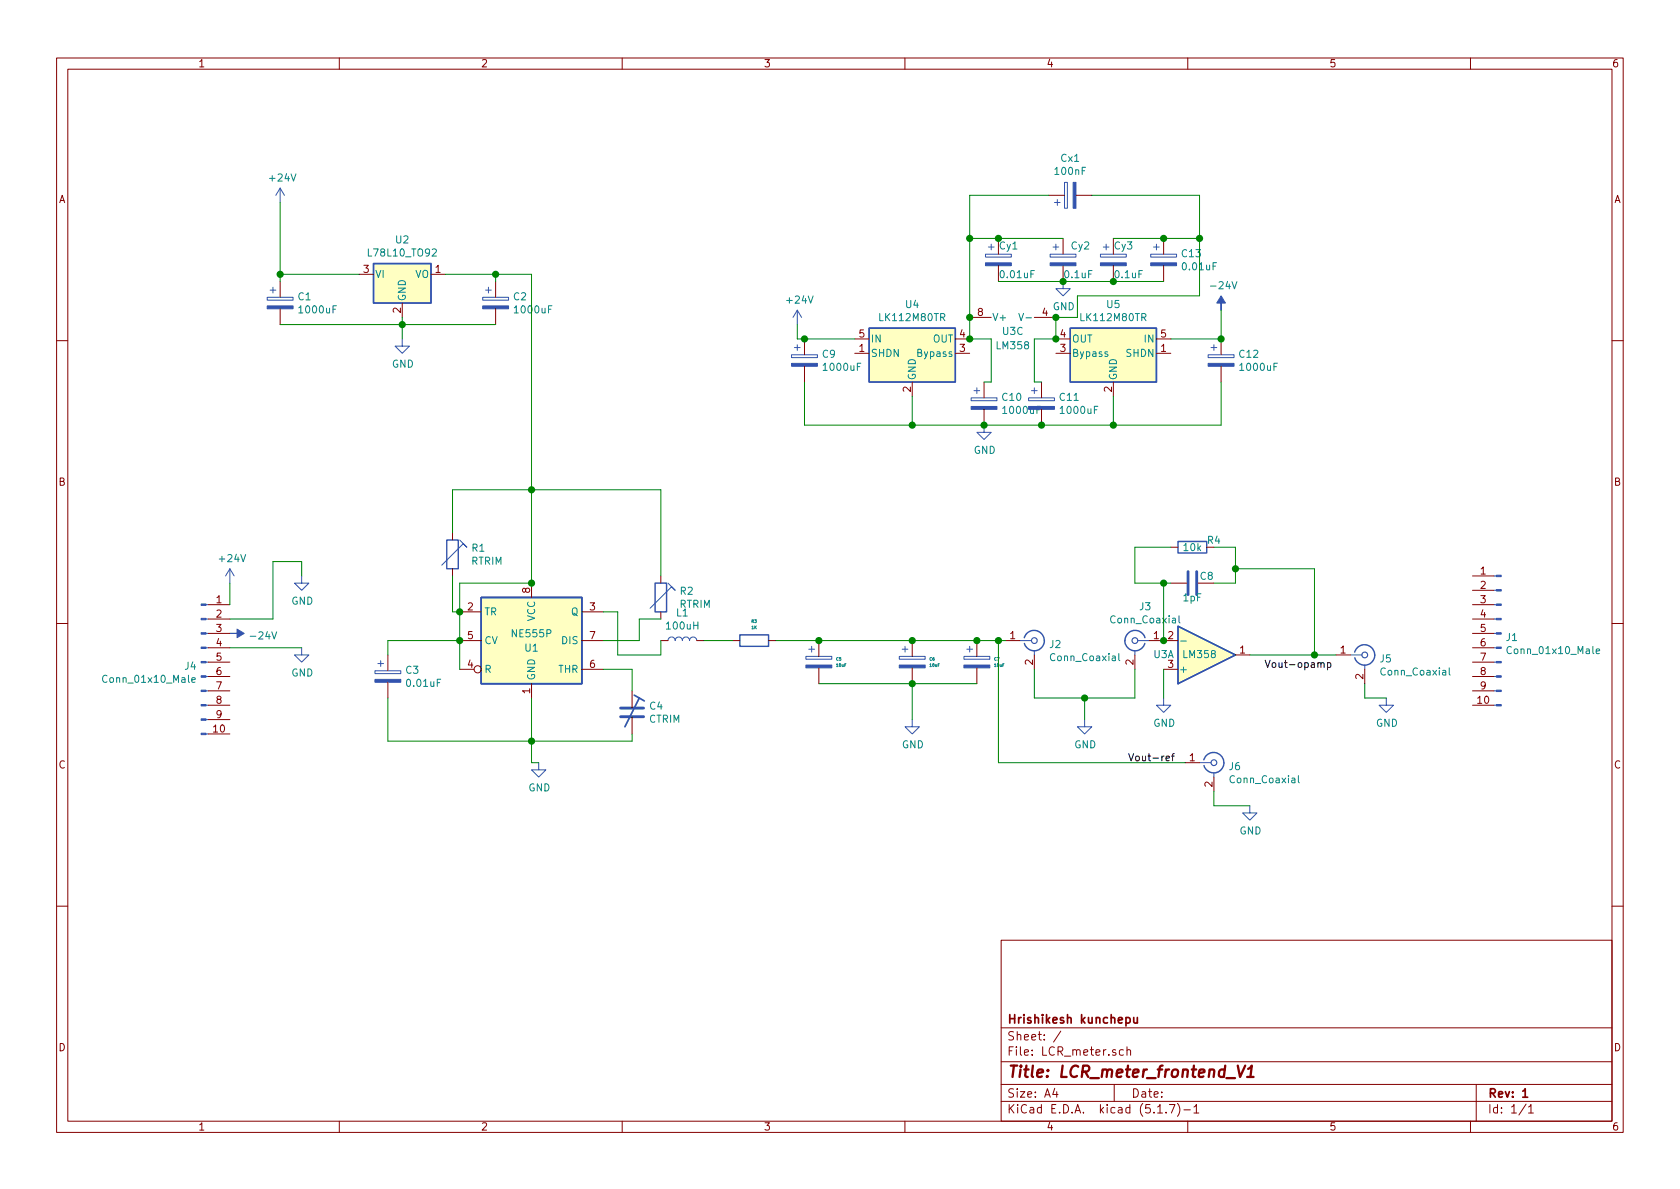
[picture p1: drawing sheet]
EESchema Schematic File Version 4
EELAYER 30 0
EELAYER END
$Descr A4 11693 8268
encoding utf-8
Sheet 1 1
Title "LCR_meter_frontend_V1"
Date ""
Rev "1"
Comp "Hrishikesh kunchepu"
Comment1 ""
Comment2 ""
Comment3 ""
Comment4 ""
$EndDescr
$Comp
L Timer:NE555P U1
U 1 1
P 3700 4450
F 0 "U1" H 3700 4400 50  0000 C CNN
F 1 "NE555P" H 3700 4500 50  0000 C CNN
F 2 "Package_DIP:DIP-8_W7.62mm" H 4350 4050 50  0001 C CNN
F 3 "http://www.ti.com/lit/ds/symlink/ne555.pdf" H 4550 4050 50  0001 C CNN
	1    3700 4450
	1    0    0    -1  
$EndComp
$Comp
L Regulator_Linear:L78L10_TO92 U2
U 1 1
P 2800 1900
F 0 "U2" H 2800 2142 50  0000 C CNN
F 1 "L78L10_TO92" H 2800 2051 50  0000 C CNN
F 2 "Package_TO_SOT_THT:TO-92_Inline" H 2800 2125 50  0001 C CIN
F 3 "http://www.st.com/content/ccc/resource/technical/document/datasheet/15/55/e5/aa/23/5b/43/fd/CD00000446.pdf/files/CD00000446.pdf/jcr:content/translations/en.CD00000446.pdf" H 2800 1850 50  0001 C CNN
	1    2800 1900
	1    0    0    -1  
$EndComp
$Comp
L Device:CP C1
U 1 1
P 1950 2100
F 0 "C1" H 2068 2146 50  0000 L CNN
F 1 "1000uF" H 2068 2055 50  0000 L CNN
F 2 "Capacitor_SMD:C_0201_0603Metric" H 1988 1950 50  0001 C CNN
F 3 "~" H 1950 2100 50  0001 C CNN
	1    1950 2100
	1    0    0    -1  
$EndComp
$Comp
L Device:CP C2
U 1 1
P 3450 2100
F 0 "C2" H 3568 2146 50  0000 L CNN
F 1 "1000uF" H 3568 2055 50  0000 L CNN
F 2 "Capacitor_SMD:C_0201_0603Metric_Pad0.64x0.40mm_HandSolder" H 3488 1950 50  0001 C CNN
F 3 "~" H 3450 2100 50  0001 C CNN
	1    3450 2100
	1    0    0    -1  
$EndComp
$Comp
L power:+24V #PWR0101
U 1 1
P 1950 1400
F 0 "#PWR0101" H 1950 1250 50  0001 C CNN
F 1 "+24V" H 1965 1573 50  0000 C CNN
F 2 "" H 1950 1400 50  0001 C CNN
F 3 "" H 1950 1400 50  0001 C CNN
	1    1950 1400
	1    0    0    -1  
$EndComp
Wire Wire Line
	1950 1400 1950 1900
Wire Wire Line
	2500 1900 1950 1900
Connection ~ 1950 1900
Wire Wire Line
	1950 1900 1950 1950
Wire Wire Line
	3100 1900 3450 1900
Wire Wire Line
	3450 1900 3450 1950
Wire Wire Line
	3450 1900 3700 1900
Wire Wire Line
	3700 1900 3700 3400
Connection ~ 3450 1900
$Comp
L power:GND #PWR0102
U 1 1
P 2800 2350
F 0 "#PWR0102" H 2800 2100 50  0001 C CNN
F 1 "GND" H 2805 2177 50  0000 C CNN
F 2 "" H 2800 2350 50  0001 C CNN
F 3 "" H 2800 2350 50  0001 C CNN
	1    2800 2350
	1    0    0    -1  
$EndComp
$Comp
L power:GND #PWR0103
U 1 1
P 3750 5300
F 0 "#PWR0103" H 3750 5050 50  0001 C CNN
F 1 "GND" H 3755 5127 50  0000 C CNN
F 2 "" H 3750 5300 50  0001 C CNN
F 3 "" H 3750 5300 50  0001 C CNN
	1    3750 5300
	1    0    0    -1  
$EndComp
$Comp
L Device:CP C3
U 1 1
P 2700 4700
F 0 "C3" H 2818 4746 50  0000 L CNN
F 1 "0.01uF" H 2818 4655 50  0000 L CNN
F 2 "Capacitor_SMD:C_0201_0603Metric_Pad0.64x0.40mm_HandSolder" H 2738 4550 50  0001 C CNN
F 3 "~" H 2700 4700 50  0001 C CNN
	1    2700 4700
	1    0    0    -1  
$EndComp
$Comp
L Device:RTRIM R1
U 1 1
P 3150 3850
F 0 "R1" H 3278 3896 50  0000 L CNN
F 1 "RTRIM" H 3278 3805 50  0000 L CNN
F 2 "Potentiometer_THT:Potentiometer_ACP_CA14-H5_Horizontal" V 3080 3850 50  0001 C CNN
F 3 "~" H 3150 3850 50  0001 C CNN
	1    3150 3850
	1    0    0    -1  
$EndComp
$Comp
L Device:CTRIM C4
U 1 1
P 4400 4950
F 0 "C4" H 4516 4996 50  0000 L CNN
F 1 "CTRIM" H 4516 4905 50  0000 L CNN
F 2 "Capacitor_SMD:C_0201_0603Metric_Pad0.64x0.40mm_HandSolder" H 4400 4950 50  0001 C CNN
F 3 "~" H 4400 4950 50  0001 C CNN
	1    4400 4950
	1    0    0    -1  
$EndComp
$Comp
L Device:RTRIM R2
U 1 1
P 4600 4150
F 0 "R2" H 4728 4196 50  0000 L CNN
F 1 "RTRIM" H 4728 4105 50  0000 L CNN
F 2 "Potentiometer_THT:Potentiometer_ACP_CA14V-15_Vertical" V 4530 4150 50  0001 C CNN
F 3 "~" H 4600 4150 50  0001 C CNN
	1    4600 4150
	1    0    0    -1  
$EndComp
Wire Wire Line
	3150 3700 3150 3400
Wire Wire Line
	3150 3400 3700 3400
Connection ~ 3700 3400
Wire Wire Line
	3700 3400 4600 3400
Wire Wire Line
	4600 3400 4600 4000
Wire Wire Line
	3700 4850 3700 5150
Wire Wire Line
	3700 5300 3750 5300
Wire Wire Line
	4200 4650 4400 4650
Wire Wire Line
	4400 4650 4400 4800
Wire Wire Line
	4400 5100 4400 5150
Wire Wire Line
	4400 5150 3700 5150
Connection ~ 3700 5150
Wire Wire Line
	3700 5150 3700 5300
Wire Wire Line
	2700 4550 2700 4450
Wire Wire Line
	2700 4450 3200 4450
Wire Wire Line
	2700 4850 2700 5150
Wire Wire Line
	2700 5150 3700 5150
Wire Wire Line
	3150 4000 3150 4250
Wire Wire Line
	3150 4250 3200 4250
Wire Wire Line
	3700 3400 3700 4050
Wire Wire Line
	3200 4050 3700 4050
Connection ~ 3700 4050
Wire Wire Line
	3200 4050 3200 4250
Wire Wire Line
	2800 2200 2800 2250
Wire Wire Line
	1950 2250 2800 2250
Connection ~ 2800 2250
Wire Wire Line
	2800 2250 2800 2350
Wire Wire Line
	2800 2250 3450 2250
Wire Wire Line
	4200 4250 4300 4250
$Comp
L Connector:Conn_01x10_Male J1
U 1 1
P 10450 4400
F 0 "J1" H 10422 4374 50  0000 R CNN
F 1 "Conn_01x10_Male" H 10422 4283 50  0000 R CNN
F 2 "Connector_Wuerth:Wuerth_WR-WTB_64801011622_1x10_P1.50mm_Vertical" H 10450 4400 50  0001 C CNN
F 3 "~" H 10450 4400 50  0001 C CNN
	1    10450 4400
	-1   0    0    -1  
$EndComp
$Comp
L power:+24V #PWR0104
U 1 1
P 1600 4050
F 0 "#PWR0104" H 1600 3900 50  0001 C CNN
F 1 "+24V" H 1615 4223 50  0000 C CNN
F 2 "" H 1600 4050 50  0001 C CNN
F 3 "" H 1600 4050 50  0001 C CNN
	1    1600 4050
	1    0    0    -1  
$EndComp
Wire Wire Line
	1600 4050 1600 4200
$Comp
L Device:L L1
U 1 1
P 4750 4450
F 0 "L1" V 4940 4450 50  0000 C CNN
F 1 "100uH" V 4849 4450 50  0000 C CNN
F 2 "Inductor_SMD:L_Wuerth_WE-PD-Typ-M-Typ-S_Handsoldering" H 4750 4450 50  0001 C CNN
F 3 "~" H 4750 4450 50  0001 C CNN
	1    4750 4450
	0    -1   -1   0   
$EndComp
$Comp
L Device:R R3
U 1 1
P 5250 4450
F 0 "R3" V 5115 4450 20  0000 C CNN
F 1 "1K" V 5158 4450 20  0000 C CNN
F 2 "Resistor_SMD:R_0201_0603Metric_Pad0.64x0.40mm_HandSolder" V 5180 4450 20  0001 C CNN
F 3 "~" H 5250 4450 20  0001 C CNN
	1    5250 4450
	0    1    1    0   
$EndComp
$Comp
L Device:CP C5
U 1 1
P 5700 4600
F 0 "C5" H 5818 4622 20  0000 L CNN
F 1 "10uF" H 5818 4579 20  0000 L CNN
F 2 "Capacitor_SMD:C_0201_0603Metric_Pad0.64x0.40mm_HandSolder" H 5738 4450 20  0001 C CNN
F 3 "~" H 5700 4600 20  0001 C CNN
	1    5700 4600
	1    0    0    -1  
$EndComp
$Comp
L Device:CP C6
U 1 1
P 6350 4600
F 0 "C6" H 6468 4622 20  0000 L CNN
F 1 "10uF" H 6468 4579 20  0000 L CNN
F 2 "Capacitor_SMD:C_0201_0603Metric_Pad0.64x0.40mm_HandSolder" H 6388 4450 20  0001 C CNN
F 3 "~" H 6350 4600 20  0001 C CNN
	1    6350 4600
	1    0    0    -1  
$EndComp
$Comp
L Device:CP C7
U 1 1
P 6800 4600
F 0 "C7" H 6918 4622 20  0000 L CNN
F 1 "10uF" H 6918 4579 20  0000 L CNN
F 2 "Capacitor_SMD:C_0201_0603Metric_Pad0.64x0.40mm_HandSolder" H 6838 4450 20  0001 C CNN
F 3 "~" H 6800 4600 20  0001 C CNN
	1    6800 4600
	1    0    0    -1  
$EndComp
Wire Wire Line
	4900 4450 5100 4450
Wire Wire Line
	5400 4450 5700 4450
Wire Wire Line
	5700 4450 6350 4450
Connection ~ 5700 4450
Wire Wire Line
	6800 4450 6350 4450
Connection ~ 6350 4450
Wire Wire Line
	5700 4750 6350 4750
Connection ~ 6350 4750
Wire Wire Line
	7000 4450 6950 4450
Connection ~ 6800 4450
$Comp
L power:GND #PWR0105
U 1 1
P 6350 5000
F 0 "#PWR0105" H 6350 4750 50  0001 C CNN
F 1 "GND" H 6355 4827 50  0000 C CNN
F 2 "" H 6350 5000 50  0001 C CNN
F 3 "" H 6350 5000 50  0001 C CNN
	1    6350 5000
	1    0    0    -1  
$EndComp
Wire Wire Line
	6350 5000 6350 4750
Wire Wire Line
	6350 4750 6800 4750
Wire Wire Line
	4300 4550 4600 4550
Wire Wire Line
	4600 4550 4600 4450
Wire Wire Line
	4300 4250 4300 4550
Wire Wire Line
	4600 4300 4450 4300
Wire Wire Line
	4450 4300 4450 4450
Wire Wire Line
	4450 4450 4200 4450
Connection ~ 3200 4250
Wire Wire Line
	3200 4250 3200 4450
Connection ~ 3200 4450
Wire Wire Line
	3200 4450 3200 4650
$Comp
L Amplifier_Operational:LM358 U3
U 1 1
P 8400 4550
F 0 "U3" H 8100 4550 50  0000 C CNN
F 1 "LM358" H 8350 4550 50  0000 C CNN
F 2 "Package_SO:SO-8_5.3x6.2mm_P1.27mm" H 8400 4550 50  0001 C CNN
F 3 "http://www.ti.com/lit/ds/symlink/lm2904-n.pdf" H 8400 4550 50  0001 C CNN
	1    8400 4550
	1    0    0    1   
$EndComp
$Comp
L Device:R R4
U 1 1
P 8300 3800
F 0 "R4" V 8250 3950 50  0000 C CNN
F 1 "10k" V 8300 3800 50  0000 C CNN
F 2 "Capacitor_SMD:C_0201_0603Metric_Pad0.64x0.40mm_HandSolder" V 8230 3800 50  0001 C CNN
F 3 "~" H 8300 3800 50  0001 C CNN
	1    8300 3800
	0    1    1    0   
$EndComp
$Comp
L Device:C C8
U 1 1
P 8300 4050
F 0 "C8" V 8250 4150 50  0000 C CNN
F 1 "1pF" V 8400 4050 50  0000 C CNN
F 2 "Capacitor_SMD:C_0201_0603Metric_Pad0.64x0.40mm_HandSolder" H 8338 3900 50  0001 C CNN
F 3 "~" H 8300 4050 50  0001 C CNN
	1    8300 4050
	0    1    1    0   
$EndComp
$Comp
L Connector:Conn_Coaxial J2
U 1 1
P 7200 4450
F 0 "J2" H 7300 4425 50  0000 L CNN
F 1 "Conn_Coaxial" H 7300 4334 50  0000 L CNN
F 2 "Connector_Coaxial:MMCX_Molex_73415-1471_Vertical" H 7200 4450 50  0001 C CNN
F 3 " ~" H 7200 4450 50  0001 C CNN
	1    7200 4450
	1    0    0    -1  
$EndComp
$Comp
L Connector:Conn_Coaxial J3
U 1 1
P 7900 4450
F 0 "J3" H 7828 4688 50  0000 C CNN
F 1 "Conn_Coaxial" H 7828 4597 50  0000 C CNN
F 2 "Connector_Coaxial:MMCX_Molex_73415-1471_Vertical" H 7900 4450 50  0001 C CNN
F 3 " ~" H 7900 4450 50  0001 C CNN
	1    7900 4450
	-1   0    0    -1  
$EndComp
Wire Wire Line
	7200 4650 7200 4850
Wire Wire Line
	7200 4850 7550 4850
Wire Wire Line
	7900 4850 7900 4650
Wire Wire Line
	7550 4850 7550 5000
Connection ~ 7550 4850
Wire Wire Line
	7550 4850 7900 4850
$Comp
L power:GND #PWR0106
U 1 1
P 7550 5000
F 0 "#PWR0106" H 7550 4750 50  0001 C CNN
F 1 "GND" H 7555 4827 50  0000 C CNN
F 2 "" H 7550 5000 50  0001 C CNN
F 3 "" H 7550 5000 50  0001 C CNN
	1    7550 5000
	1    0    0    -1  
$EndComp
Wire Wire Line
	7900 4050 8100 4050
Wire Wire Line
	7900 4050 7900 3800
Wire Wire Line
	7900 3800 8150 3800
Wire Wire Line
	8450 3800 8600 3800
Wire Wire Line
	8600 3800 8600 3950
Wire Wire Line
	8600 4050 8450 4050
Wire Wire Line
	8700 4550 9150 4550
Wire Wire Line
	9150 4550 9150 3950
Wire Wire Line
	9150 3950 8600 3950
Connection ~ 8600 3950
Wire Wire Line
	8600 3950 8600 4050
Wire Wire Line
	9150 4550 9300 4550
Connection ~ 9150 4550
Wire Wire Line
	6950 4450 6950 5300
Wire Wire Line
	6950 5300 8250 5300
Connection ~ 6950 4450
Wire Wire Line
	6950 4450 6800 4450
Text Label 8800 4650 0    50   ~ 0
Vout-opamp
Text Label 7850 5300 0    50   ~ 0
Vout-ref
Wire Wire Line
	8100 4650 8100 4850
$Comp
L power:GND #PWR0107
U 1 1
P 8100 4850
F 0 "#PWR0107" H 8100 4600 50  0001 C CNN
F 1 "GND" H 8105 4677 50  0000 C CNN
F 2 "" H 8100 4850 50  0001 C CNN
F 3 "" H 8100 4850 50  0001 C CNN
	1    8100 4850
	1    0    0    -1  
$EndComp
$Comp
L Connector:Conn_01x10_Male J4
U 1 1
P 1400 4600
F 0 "J4" H 1372 4574 50  0000 R CNN
F 1 "Conn_01x10_Male" H 1372 4483 50  0000 R CNN
F 2 "Connector_Wuerth:Wuerth_WR-WTB_64801011622_1x10_P1.50mm_Vertical" H 1400 4600 50  0001 C CNN
F 3 "~" H 1400 4600 50  0001 C CNN
	1    1400 4600
	1    0    0    -1  
$EndComp
$Comp
L Connector:Conn_Coaxial J5
U 1 1
P 9500 4550
F 0 "J5" H 9600 4525 50  0000 L CNN
F 1 "Conn_Coaxial" H 9600 4434 50  0000 L CNN
F 2 "Connector_Coaxial:MMCX_Molex_73415-1471_Vertical" H 9500 4550 50  0001 C CNN
F 3 " ~" H 9500 4550 50  0001 C CNN
	1    9500 4550
	1    0    0    -1  
$EndComp
$Comp
L Connector:Conn_Coaxial J6
U 1 1
P 8450 5300
F 0 "J6" H 8550 5275 50  0000 L CNN
F 1 "Conn_Coaxial" H 8550 5184 50  0000 L CNN
F 2 "Connector_Coaxial:MMCX_Molex_73415-1471_Vertical" H 8450 5300 50  0001 C CNN
F 3 " ~" H 8450 5300 50  0001 C CNN
	1    8450 5300
	1    0    0    -1  
$EndComp
Wire Wire Line
	9500 4750 9500 4850
Wire Wire Line
	9500 4850 9650 4850
Wire Wire Line
	8450 5500 8450 5600
Wire Wire Line
	8450 5600 8700 5600
$Comp
L power:GND #PWR0108
U 1 1
P 9650 4850
F 0 "#PWR0108" H 9650 4600 50  0001 C CNN
F 1 "GND" H 9655 4677 50  0000 C CNN
F 2 "" H 9650 4850 50  0001 C CNN
F 3 "" H 9650 4850 50  0001 C CNN
	1    9650 4850
	1    0    0    -1  
$EndComp
$Comp
L power:GND #PWR0109
U 1 1
P 8700 5600
F 0 "#PWR0109" H 8700 5350 50  0001 C CNN
F 1 "GND" H 8705 5427 50  0000 C CNN
F 2 "" H 8700 5600 50  0001 C CNN
F 3 "" H 8700 5600 50  0001 C CNN
	1    8700 5600
	1    0    0    -1  
$EndComp
$Comp
L Regulator_Linear:LK112M80TR U5
U 1 1
P 7750 2450
F 0 "U5" H 7750 2792 50  0000 C CNN
F 1 "LK112M80TR" H 7750 2701 50  0000 C CNN
F 2 "Package_TO_SOT_SMD:SOT-23-5" H 7750 2775 50  0001 C CIN
F 3 "https://www.st.com/resource/ja/datasheet/lk112.pdf" H 7750 2400 50  0001 C CNN
	1    7750 2450
	-1   0    0    -1  
$EndComp
$Comp
L Regulator_Linear:LK112M80TR U4
U 1 1
P 6350 2450
F 0 "U4" H 6350 2792 50  0000 C CNN
F 1 "LK112M80TR" H 6350 2701 50  0000 C CNN
F 2 "Package_TO_SOT_SMD:SOT-23-5" H 6350 2775 50  0001 C CIN
F 3 "https://www.st.com/resource/ja/datasheet/lk112.pdf" H 6350 2400 50  0001 C CNN
	1    6350 2450
	1    0    0    -1  
$EndComp
Wire Wire Line
	1600 4300 1900 4300
Wire Wire Line
	1900 4300 1900 3900
Wire Wire Line
	1900 3900 2100 3900
Wire Wire Line
	2100 3900 2100 4000
$Comp
L power:GND #PWR0110
U 1 1
P 2100 4000
F 0 "#PWR0110" H 2100 3750 50  0001 C CNN
F 1 "GND" H 2105 3827 50  0000 C CNN
F 2 "" H 2100 4000 50  0001 C CNN
F 3 "" H 2100 4000 50  0001 C CNN
	1    2100 4000
	1    0    0    -1  
$EndComp
$Comp
L power:-24V #PWR0111
U 1 1
P 1600 4400
F 0 "#PWR0111" H 1600 4500 50  0001 C CNN
F 1 "-24V" V 1615 4528 50  0000 L CNN
F 2 "" H 1600 4400 50  0001 C CNN
F 3 "" H 1600 4400 50  0001 C CNN
	1    1600 4400
	0    1    1    0   
$EndComp
Wire Wire Line
	1600 4500 2100 4500
$Comp
L power:GND #PWR0112
U 1 1
P 2100 4500
F 0 "#PWR0112" H 2100 4250 50  0001 C CNN
F 1 "GND" H 2105 4327 50  0000 C CNN
F 2 "" H 2100 4500 50  0001 C CNN
F 3 "" H 2100 4500 50  0001 C CNN
	1    2100 4500
	1    0    0    -1  
$EndComp
Wire Wire Line
	5950 2350 5600 2350
Wire Wire Line
	5550 2350 5550 2250
Wire Wire Line
	8500 2350 8500 2150
$Comp
L power:-24V #PWR0113
U 1 1
P 8500 2150
F 0 "#PWR0113" H 8500 2250 50  0001 C CNN
F 1 "-24V" H 8515 2323 50  0000 C CNN
F 2 "" H 8500 2150 50  0001 C CNN
F 3 "" H 8500 2150 50  0001 C CNN
	1    8500 2150
	1    0    0    -1  
$EndComp
$Comp
L power:+24V #PWR0114
U 1 1
P 5550 2250
F 0 "#PWR0114" H 5550 2100 50  0001 C CNN
F 1 "+24V" H 5565 2423 50  0000 C CNN
F 2 "" H 5550 2250 50  0001 C CNN
F 3 "" H 5550 2250 50  0001 C CNN
	1    5550 2250
	1    0    0    -1  
$EndComp
Wire Wire Line
	6350 2750 6350 2950
Wire Wire Line
	7750 2950 7750 2750
$Comp
L Device:CP C9
U 1 1
P 5600 2500
F 0 "C9" H 5718 2546 50  0000 L CNN
F 1 "1000uF" H 5718 2455 50  0000 L CNN
F 2 "Capacitor_THT:CP_Radial_D4.0mm_P1.50mm" H 5638 2350 50  0001 C CNN
F 3 "~" H 5600 2500 50  0001 C CNN
	1    5600 2500
	1    0    0    -1  
$EndComp
Connection ~ 5600 2350
Wire Wire Line
	5600 2350 5550 2350
$Comp
L Device:CP C10
U 1 1
P 6850 2800
F 0 "C10" H 6968 2846 50  0000 L CNN
F 1 "1000uF" H 6968 2755 50  0000 L CNN
F 2 "Capacitor_THT:CP_Radial_D4.0mm_P1.50mm" H 6888 2650 50  0001 C CNN
F 3 "~" H 6850 2800 50  0001 C CNN
	1    6850 2800
	1    0    0    -1  
$EndComp
Connection ~ 6850 2950
Wire Wire Line
	6850 2950 7250 2950
$Comp
L Device:CP C11
U 1 1
P 7250 2800
F 0 "C11" H 7368 2846 50  0000 L CNN
F 1 "1000uF" H 7368 2755 50  0000 L CNN
F 2 "Capacitor_THT:CP_Radial_D4.0mm_P1.50mm" H 7288 2650 50  0001 C CNN
F 3 "~" H 7250 2800 50  0001 C CNN
	1    7250 2800
	1    0    0    -1  
$EndComp
Connection ~ 7250 2950
Wire Wire Line
	7250 2950 7750 2950
Wire Wire Line
	6850 2650 6900 2650
Wire Wire Line
	7200 2650 7250 2650
Wire Wire Line
	7200 2350 7200 2650
$Comp
L Amplifier_Operational:LM358 U3
U 3 1
P 7050 2100
F 0 "U3" V 6850 2100 50  0000 C CNN
F 1 "LM358" V 6750 2100 50  0000 C CNN
F 2 "" H 7050 2100 50  0001 C CNN
F 3 "http://www.ti.com/lit/ds/symlink/lm2904-n.pdf" H 7050 2100 50  0001 C CNN
	3    7050 2100
	0    -1   -1   0   
$EndComp
Wire Wire Line
	6750 2200 6750 2350
Wire Wire Line
	6900 2650 6900 2350
Wire Wire Line
	6900 2350 6750 2350
Connection ~ 6750 2350
Wire Wire Line
	7200 2350 7350 2350
Wire Wire Line
	5600 2650 5600 2950
Wire Wire Line
	5600 2950 6350 2950
Connection ~ 6350 2950
Wire Wire Line
	6350 2950 6850 2950
$Comp
L Device:CP C12
U 1 1
P 8500 2500
F 0 "C12" H 8618 2546 50  0000 L CNN
F 1 "1000uF" H 8618 2455 50  0000 L CNN
F 2 "Capacitor_THT:CP_Radial_D4.0mm_P1.50mm" H 8538 2350 50  0001 C CNN
F 3 "~" H 8500 2500 50  0001 C CNN
	1    8500 2500
	1    0    0    -1  
$EndComp
Connection ~ 8500 2350
Wire Wire Line
	8500 2650 8500 2950
Wire Wire Line
	8500 2950 7750 2950
Connection ~ 7750 2950
Wire Wire Line
	8100 4050 8100 4450
Connection ~ 8100 4050
Wire Wire Line
	8100 4050 8150 4050
Connection ~ 8100 4450
$Comp
L power:GND #PWR0115
U 1 1
P 6850 2950
F 0 "#PWR0115" H 6850 2700 50  0001 C CNN
F 1 "GND" H 6855 2777 50  0000 C CNN
F 2 "" H 6850 2950 50  0001 C CNN
F 3 "" H 6850 2950 50  0001 C CNN
	1    6850 2950
	1    0    0    -1  
$EndComp
Wire Wire Line
	6750 1650 6950 1650
Wire Wire Line
	6750 1650 6750 2200
Connection ~ 6750 2200
$Comp
L Device:CP Cy1
U 1 1
P 6950 1800
F 0 "Cy1" H 6950 1900 50  0000 L CNN
F 1 "0.01uF" H 6950 1700 50  0000 L CNN
F 2 "Capacitor_SMD:C_0603_1608Metric" H 6988 1650 50  0001 C CNN
F 3 "~" H 6950 1800 50  0001 C CNN
	1    6950 1800
	1    0    0    -1  
$EndComp
Connection ~ 6950 1650
Wire Wire Line
	6950 1650 7400 1650
$Comp
L Device:CP Cy2
U 1 1
P 7400 1800
F 0 "Cy2" H 7450 1900 50  0000 L CNN
F 1 "0.1uF" H 7400 1700 50  0000 L CNN
F 2 "Capacitor_SMD:C_0603_1608Metric" H 7438 1650 50  0001 C CNN
F 3 "~" H 7400 1800 50  0001 C CNN
	1    7400 1800
	1    0    0    -1  
$EndComp
$Comp
L Device:CP Cy3
U 1 1
P 7750 1800
F 0 "Cy3" H 7750 1900 50  0000 L CNN
F 1 "0.1uF" H 7750 1700 50  0000 L CNN
F 2 "Capacitor_SMD:C_0603_1608Metric" H 7788 1650 50  0001 C CNN
F 3 "~" H 7750 1800 50  0001 C CNN
	1    7750 1800
	1    0    0    -1  
$EndComp
Wire Wire Line
	7750 1650 8100 1650
$Comp
L Device:CP Cx1
U 1 1
P 7450 1350
F 0 "Cx1" V 7705 1350 50  0000 C CNN
F 1 "100nF" V 7614 1350 50  0000 C CNN
F 2 "Capacitor_SMD:C_0603_1608Metric" H 7488 1200 50  0001 C CNN
F 3 "~" H 7450 1350 50  0001 C CNN
	1    7450 1350
	0    -1   -1   0   
$EndComp
Wire Wire Line
	6750 1650 6750 1350
Wire Wire Line
	6750 1350 7300 1350
Connection ~ 6750 1650
Wire Wire Line
	7600 1350 8350 1350
Wire Wire Line
	8350 1350 8350 1650
Wire Wire Line
	6950 1950 7400 1950
Connection ~ 7400 1950
Wire Wire Line
	7400 1950 7750 1950
$Comp
L power:GND #PWR0116
U 1 1
P 7400 1950
F 0 "#PWR0116" H 7400 1700 50  0001 C CNN
F 1 "GND" H 7405 1777 50  0000 C CNN
F 2 "" H 7400 1950 50  0001 C CNN
F 3 "" H 7400 1950 50  0001 C CNN
	1    7400 1950
	1    0    0    -1  
$EndComp
$Comp
L Device:CP C13
U 1 1
P 8100 1800
F 0 "C13" H 8218 1846 50  0000 L CNN
F 1 "0.01uF" H 8218 1755 50  0000 L CNN
F 2 "Capacitor_SMD:C_0603_1608Metric" H 8138 1650 50  0001 C CNN
F 3 "~" H 8100 1800 50  0001 C CNN
	1    8100 1800
	1    0    0    -1  
$EndComp
Connection ~ 8100 1650
Wire Wire Line
	8100 1650 8350 1650
Wire Wire Line
	8100 1950 7750 1950
Connection ~ 7750 1950
Wire Wire Line
	8150 2350 8500 2350
Wire Wire Line
	8350 1650 8350 2050
Wire Wire Line
	8350 2050 7500 2050
Wire Wire Line
	7500 2050 7500 2200
Connection ~ 8350 1650
Connection ~ 7350 2350
Wire Wire Line
	7350 2200 7350 2350
Wire Wire Line
	7350 2200 7500 2200
Connection ~ 7350 2200
$EndSCHEMATC
